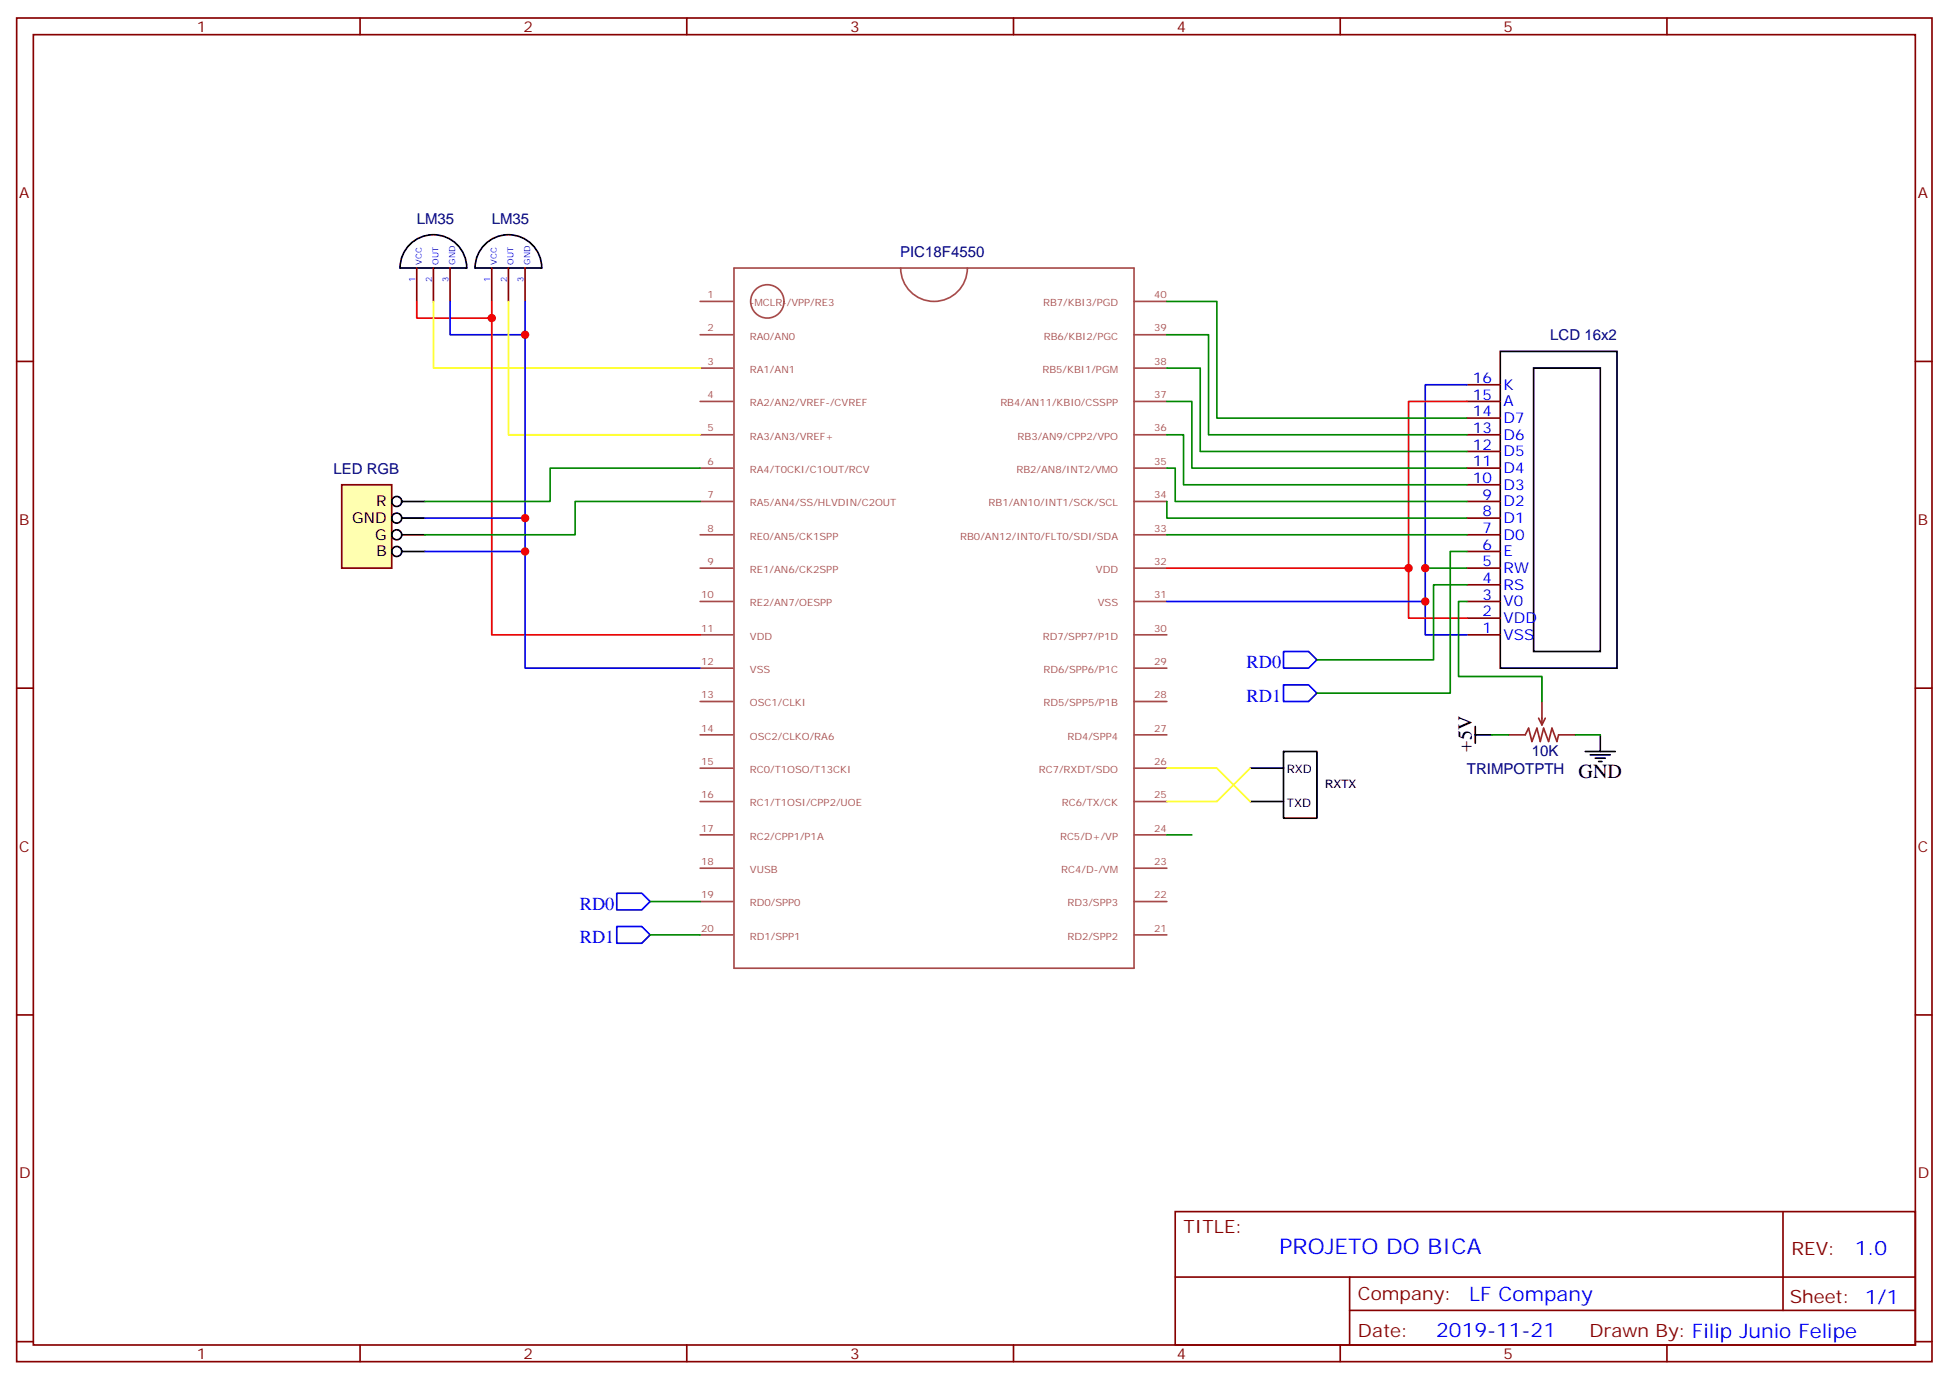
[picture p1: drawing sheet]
<svg xmlns="http://www.w3.org/2000/svg" width="413mm" height="292mm" viewBox="0 0 413 292" stroke-linecap="round" stroke-linejoin="round" font-family="sans-serif">
<g fill="none" stroke="#870000" stroke-width=".35">
<path d="M3.5 3.8h405.4v284.3h-405.4zM7.1 7.3h398.2v277.3h-398.2zM76.2 3.8v3.5M145.3 3.8v3.5M214.5 3.8v3.5M283.6 3.8v3.5M352.8 3.8v3.5M3.5 76.5h3.6M405.3 76.5h3.6M310.4 99.1h7.1M310.4 95.5h7.1M310.4 92h7.1"/>
<path d="M310.4 88.5h7.1M310.4 84.9h7.1M310.4 81.4h7.1M310.4 116.7h7.1M310.4 113.2h7.1M310.4 109.6h7.1M310.4 106.1h7.1M310.4 102.6h7.1M310.4 134.3h7.1M310.4 130.8h7.1M310.4 127.3h7.1M310.4 123.8h7.1"/>
<path d="M310.4 120.2h7.1M3.5 145.6h3.6M405.3 145.6h3.6M3.5 214.8h3.6M405.3 214.8h3.6M248.7 256.4h156.6v28.2h-156.6zM377.3 256.4v20.9M248.7 270.2h156.5M285.6 277.3h119.6M285.6 270.2v14.2M3.5 283.9h3.6M76.2 284.6v3.5"/>
<path d="M145.3 284.6v3.5M214.5 284.6v3.5M283.6 284.6v3.5M352.8 284.6v3.5M405.3 283.9h3.6"/>
</g>
<path d="M317.5 74.4h24.7v67h-24.7zM324.6 77.9h14.1v60h-14.1zM271.6 159h7.1v14.1h-7.1zM264.6 162.6h7M264.6 169.6h7" fill="none" stroke="#000" stroke-width=".35"/>
<path d="M72.3 102.6h10.6v17.6h-10.6z" fill="#ffffb0" stroke="#800000" stroke-width=".35"/>
<g fill="none" stroke="#000" stroke-width=".35">
<path d="M86.4 52.1a7.1 7.1 0 0 1 7.8-2 7.1 7.1 0 0 1 4.6 6.6h-14.1a7 7 0 0 1 1.7-4.6zM102.3 52.1a7.1 7.1 0 0 1 7.8-2 7.1 7.1 0 0 1 4.6 6.6h-14.2a7 7 0 0 1 1.8-4.6zM85 106.1h5M85 109.6h5M85 113.2h5M85 116.7h5M312.2 155.5h3.5M312.2 153.7v3.6M335.5 159h6.3M336.5 159.7h4.3M338.7 155.5v3.5M337.6 160.4h2.1"/>
<path d="M338.3 161.1h.7"/>
<circle cx="84" cy="109.6" r="1.06"/>
<circle cx="84" cy="106.1" r="1.06"/>
<circle cx="84" cy="113.2" r="1.06"/>
<circle cx="84" cy="116.7" r="1.06"/>
</g>
<path d="M88.2 56.7v7.1M91.7 56.7v7.1M95.2 56.7v7.1M104.1 56.7v7.1M107.6 56.7v7.1M111.1 56.7v7.1" fill="none" stroke="#870000" stroke-width=".35"/>
<g fill="none" stroke="#a64a4a" stroke-width=".35">
<path d="M155.3 56.7h84.7v148.2h-84.7zM190.6 56.7a7.1 7.1 0 0 0 7.1 7.1 7.1 7.1 0 0 0 7-7.1M148.2 63.8h6.9M148.2 70.8h6.9M148.2 77.9h6.9M165.9 63.8a3.5 3.5 0 0 0-5-3.2 3.5 3.5 0 0 0-.7 5.9 3.5 3.5 0 0 0 5.6-1.9l.1-.7M240 63.8h6.9M240 70.8h6.9M240 77.9h6.9M148.2 84.9h6.9M148.2 92h6.9M148.2 99.1h6.9"/>
<path d="M240 84.9h6.9M240 92h6.9M240 99.1h6.9M148.2 106.1h6.9M148.2 113.2h6.9M240 106.1h6.9M240 113.2h6.9M148.2 120.2h6.9M148.2 127.3h6.9M148.2 134.3h6.9M240 120.2h6.9M240 127.3h6.9"/>
<path d="M240 134.3h6.9M148.2 141.4h6.9M148.2 148.4h6.9M148.2 155.5h6.9M240 141.4h6.9M240 148.4h6.9M240 155.5h6.9M148.2 162.6h6.9M148.2 169.6h6.9M148.2 176.7h6.9M240 162.6h6.9M240 169.6h6.9"/>
<path d="M240 176.7h6.9M148.2 183.7h6.9M148.2 190.8h6.9M148.2 197.8h6.9M240 183.7h6.9M240 190.8h6.9M240 197.8h6.9"/>
</g>
<path d="M319.3 155.5h3.5l.7-1.4 .7 2.8 1.1-2.8 .7 2.8 .7-2.8 1 2.8 .7-2.8 1.1 2.8 .3-1.4h3.6M325.6 152l.7 1.4M326.3 148.4v5M327 152l-.7 1.4" fill="none" stroke="#8c2424" stroke-width=".35"/>
<path d="M95.2 63.8v7h15.9v-7M111.1 70.8v70.6h37.1M310.4 81.4h-8.8v52.9h8.8M90 109.6h21.1M90 116.7h21.1M246.9 127.3h54.7M271.6 137.9h5.3l1.8 1.7-1.8 1.8h-5.3zM271.6 144.9h5.3l1.8 1.8-1.8 1.7h-5.3zM130.5 189h5.3l1.8 1.8-1.8 1.7h-5.3zM130.5 196.1h5.3l1.8 1.7-1.8 1.8h-5.3z" fill="none" stroke="#00f" stroke-width=".35"/>
<path d="M88.2 63.8v3.5h15.9v-3.5M104.1 67.3v67h44.1M310.4 84.9h-12.3v45.9h12.3M246.9 120.2h51.2" fill="none" stroke="#f00" stroke-width=".35"/>
<path d="M91.7 63.8v14.1h56.5M107.6 63.8v28.2h40.6M246.9 162.6h10.6l7.1 7M264.6 162.6l-7.1 7h-10.6" fill="none" stroke="#ff0" stroke-width=".35"/>
<g fill="none" stroke="#008700" stroke-width=".35">
<path d="M246.9 77.9h7.1v17.6h56.4M246.9 70.8h8.9v21.2h54.6M246.9 63.8h10.6v24.7h52.9M148.2 99.1h-31.8v7h-26.4M246.9 99.1h1.8v7h61.7M246.9 92h3.6v10.6h59.9M246.9 84.9h5.3v14.2h58.2M148.2 106.1h-26.5v7.1h-31.7M246.9 106.1v3.5h63.5M246.9 113.2h63.5M310.4 116.7h-3.5v30h-28.2M301.6 120.2h8.8"/>
<path d="M310.4 123.8h-7v15.8h-24.7M310.4 127.3h-1.7v15.9h17.6v5.2M315.7 155.5h3.6M333.4 155.5h5.3M246.9 176.7h5.3M137.6 190.8h10.6M137.6 197.8h10.6"/>
</g>
<g fill="#c00">
<circle cx="298.1" cy="120.2" r=".88"/>
<circle cx="301.6" cy="127.3" r=".88"/>
<circle cx="104.1" cy="67.3" r=".88"/>
<circle cx="111.1" cy="70.8" r=".88"/>
<circle cx="111.1" cy="109.6" r=".88"/>
<circle cx="111.1" cy="116.7" r=".88"/>
<circle cx="301.6" cy="120.2" r=".88"/>
</g>
<text font-size="4.6" fill="#00f" x="270.8" y="265.4">PROJETO DO BICA</text>
<g font-size="4.2">
<text x="311.5" y="159" transform="rotate(-90 311.5 159)">+5V</text>
<text x="334.1" y="164.7">GND</text>
</g>
<g font-size="4.2" fill="#00f">
<text x="392.5" y="265.7">1.0</text>
<text x="310.9" y="275.2">LF Company</text>
<text x="304" y="283">2019-11-21</text>
</g>
<g font-size="3.9" fill="#00f">
<text x="263.8" y="141.4">RD0</text>
<text x="263.8" y="148.4">RD1</text>
<text x="122.7" y="192.5">RD0</text>
<text x="122.7" y="199.6">RD1</text>
</g>
<g font-size="3.9" fill="#800">
<text x="250.5" y="261">TITLE:</text>
<text x="379.1" y="265.7">REV:</text>
<text x="287.4" y="275.2">Company:</text>
<text x="378.7" y="275.8">Sheet: 1/1</text>
<text x="287.4" y="282.9">Date:</text>
<text x="336.4" y="282.9">Drawn By: Filip Junio Felipe</text>
</g>
<g font-size="3.2" fill="#800">
<text x="41.6" y="6.8">1</text>
<text x="110.8" y="6.8">2</text>
<text x="179.9" y="6.8">3</text>
<text x="249.1" y="6.8">4</text>
<text x="318.2" y="6.8">5</text>
<text x="4.1" y="41.9">A</text>
<text x="405.9" y="41.9">A</text>
<text x="4.1" y="111.1">B</text>
<text x="405.9" y="111.1">B</text>
<text x="4.1" y="180.2">C</text>
<text x="405.9" y="180.2">C</text>
<text x="4.1" y="249.3">D</text>
<text x="405.9" y="249.3">D</text>
<text x="41.6" y="287.6">1</text>
<text x="110.8" y="287.6">2</text>
<text x="179.9" y="287.6">3</text>
<text x="249.1" y="287.6">4</text>
<text x="318.2" y="287.6">5</text>
</g>
<g font-size="3.2" fill="#000080">
<text x="88.2" y="47.3">LM35</text>
<text x="104.1" y="47.3">LM35</text>
<text x="190.5" y="54.5">PIC18F4550</text>
<text x="328.1" y="72">LCD 16x2</text>
<text x="70.6" y="100.3">LED RGB</text>
<text x="324.2" y="159.9">10K</text>
<text x="310.4" y="163.8">TRIMPOTPTH</text>
</g>
<g font-size="3.2" fill="#00f">
<text x="311.7" y="81.1">16</text>
<text x="318.2" y="82.5">K</text>
<text x="311.7" y="88.1">14</text>
<text x="311.7" y="84.6">15</text>
<text x="318.2" y="89.5">D7</text>
<text x="318.2" y="86">A</text>
<text x="311.7" y="95.2">12</text>
<text x="311.7" y="91.7">13</text>
<text x="318.2" y="93.1">D6</text>
<text x="311.7" y="98.7">11</text>
<text x="318.2" y="100.1">D4</text>
<text x="318.2" y="96.6">D5</text>
<text x="311.7" y="102.2">10</text>
<text x="313.7" y="105.8">9</text>
<text x="318.2" y="107.2">D2</text>
<text x="318.2" y="103.6">D3</text>
<text x="313.7" y="112.8">7</text>
<text x="313.7" y="109.3">8</text>
<text x="318.2" y="110.7">D1</text>
<text x="313.7" y="119.9">5</text>
<text x="313.7" y="116.3">6</text>
<text x="318.2" y="117.8">E</text>
<text x="318.2" y="114.2">D0</text>
<text x="313.7" y="123.4">4</text>
<text x="318.2" y="124.8">RS</text>
<text x="318.2" y="121.3">RW</text>
<text x="313.7" y="130.5">2</text>
<text x="313.7" y="126.9">3</text>
<text x="318.2" y="131.9">VDD</text>
<text x="318.2" y="128.3">V0</text>
<text x="313.7" y="134">1</text>
<text x="318.2" y="135.4">VSS</text>
</g>
<g font-size="3.2">
<text x="79.6" y="107.2">R</text>
<text x="74.6" y="110.7">GND</text>
<text x="79.4" y="114.2">G</text>
<text x="79.7" y="117.8">B</text>
</g>
<g font-size="2.5">
<text x="272.3" y="163.6">RXD</text>
<text x="280.5" y="166.7">RXTX</text>
<text x="272.3" y="170.7">TXD</text>
</g>
<g font-size="2.1" fill="#a54b4b">
<text x="149.7" y="63.1">1</text>
<text x="158.7" y="64.8">-MCLR-/VPP/RE3</text>
<text x="220.8" y="64.8">RB7/KBI3/PGD</text>
<text x="244.3" y="63.1">40</text>
<text x="149.7" y="70.1">2</text>
<text x="158.7" y="71.9">RA0/AN0</text>
<text x="220.9" y="71.9">RB6/KBI2/PGC</text>
<text x="244.3" y="70.1">39</text>
<text x="149.7" y="77.2">3</text>
<text x="244.3" y="77.2">38</text>
<text x="158.7" y="78.9">RA1/AN1</text>
<text x="220.6" y="78.9">RB5/KBI1/PGM</text>
<text x="149.7" y="84.3">4</text>
<text x="158.7" y="86">RA2/AN2/VREF-/CVREF</text>
<text x="211.7" y="86">RB4/AN11/KBI0/CSSPP</text>
<text x="244.3" y="84.3">37</text>
<text x="149.7" y="91.3">5</text>
<text x="158.7" y="93">RA3/AN3/VREF+</text>
<text x="215.4" y="93">RB3/AN9/CPP2/VPO</text>
<text x="244.3" y="91.3">36</text>
<text x="149.7" y="98.4">6</text>
<text x="158.7" y="100.1">RA4/T0CKI/C1OUT/RCV</text>
<text x="215.1" y="100.1">RB2/AN8/INT2/VMO</text>
<text x="244.3" y="98.4">35</text>
<text x="149.7" y="105.4">7</text>
<text x="158.7" y="107.2">RA5/AN4/SS/HLVDIN/C2OUT</text>
<text x="209.2" y="107.2">RB1/AN10/INT1/SCK/SCL</text>
<text x="244.3" y="105.4">34</text>
<text x="149.7" y="112.5">8</text>
<text x="244.3" y="112.5">33</text>
<text x="149.7" y="119.5">9</text>
<text x="158.7" y="114.2">RE0/AN5/CK1SPP</text>
<text x="203.2" y="114.2">RB0/AN12/INT0/FLT0/SDI/SDA</text>
<text x="244.3" y="119.5">32</text>
<text x="158.7" y="121.3">RE1/AN6/CK2SPP</text>
<text x="231.9" y="121.3">VDD</text>
<text x="148.4" y="126.6">10</text>
<text x="158.7" y="128.3">RE2/AN7/OESPP</text>
<text x="232.3" y="128.3">VSS</text>
<text x="244.3" y="126.6">31</text>
<text x="148.4" y="133.6">11</text>
<text x="158.7" y="135.4">VDD</text>
<text x="220.7" y="135.4">RD7/SPP7/P1D</text>
<text x="244.3" y="133.6">30</text>
<text x="148.4" y="140.7">12</text>
<text x="158.7" y="142.4">VSS</text>
<text x="220.8" y="142.4">RD6/SPP6/P1C</text>
<text x="244.3" y="140.7">29</text>
<text x="148.4" y="147.8">13</text>
<text x="158.7" y="149.5">OSC1/CLKI</text>
<text x="220.9" y="149.5">RD5/SPP5/P1B</text>
<text x="244.3" y="147.8">28</text>
<text x="148.4" y="154.8">14</text>
<text x="244.3" y="154.8">27</text>
<text x="148.4" y="161.9">15</text>
<text x="158.7" y="156.5">OSC2/CLKO/RA6</text>
<text x="225.9" y="156.5">RD4/SPP4</text>
<text x="244.3" y="161.9">26</text>
<text x="158.7" y="163.6">RC0/T1OSO/T13CKI</text>
<text x="219.8" y="163.6">RC7/RXDT/SDO</text>
<text x="148.4" y="168.9">16</text>
<text x="158.7" y="170.7">RC1/T1OSI/CPP2/UOE</text>
<text x="224.7" y="170.7">RC6/TX/CK</text>
<text x="244.3" y="168.9">25</text>
<text x="148.4" y="176">17</text>
<text x="158.7" y="177.7">RC2/CPP1/P1A</text>
<text x="224.3" y="177.7">RC5/D+/VP</text>
<text x="244.3" y="176">24</text>
<text x="148.4" y="183">18</text>
<text x="158.7" y="184.8">VUSB</text>
<text x="224.6" y="184.8">RC4/D-/VM</text>
<text x="244.3" y="183">23</text>
<text x="148.4" y="190.1">19</text>
<text x="158.7" y="191.8">RD0/SPP0</text>
<text x="225.9" y="191.8">RD3/SPP3</text>
<text x="244.3" y="190.1">22</text>
<text x="148.4" y="197.1">20</text>
<text x="244.3" y="197.1">21</text>
<text x="158.7" y="198.9">RD1/SPP1</text>
<text x="225.9" y="198.9">RD2/SPP2</text>
</g>
<g font-size="1.8" fill="#00f">
<text x="87.8" y="59.6" transform="rotate(-90 87.8 59.6)">1</text>
<text x="89.3" y="56" transform="rotate(-90 89.3 56)">VCC</text>
<text x="91.4" y="59.6" transform="rotate(-90 91.4 59.6)">2</text>
<text x="92.8" y="56" transform="rotate(-90 92.8 56)">OUT</text>
<text x="94.9" y="59.6" transform="rotate(-90 94.9 59.6)">3</text>
<text x="96.3" y="56" transform="rotate(-90 96.3 56)">GND</text>
<text x="103.7" y="59.6" transform="rotate(-90 103.7 59.6)">1</text>
<text x="105.1" y="56" transform="rotate(-90 105.1 56)">VCC</text>
<text x="107.2" y="59.6" transform="rotate(-90 107.2 59.6)">2</text>
<text x="108.7" y="56" transform="rotate(-90 108.7 56)">OUT</text>
<text x="110.8" y="59.6" transform="rotate(-90 110.8 59.6)">3</text>
<text x="112.2" y="56" transform="rotate(-90 112.2 56)">GND</text>
</g>
</svg>
